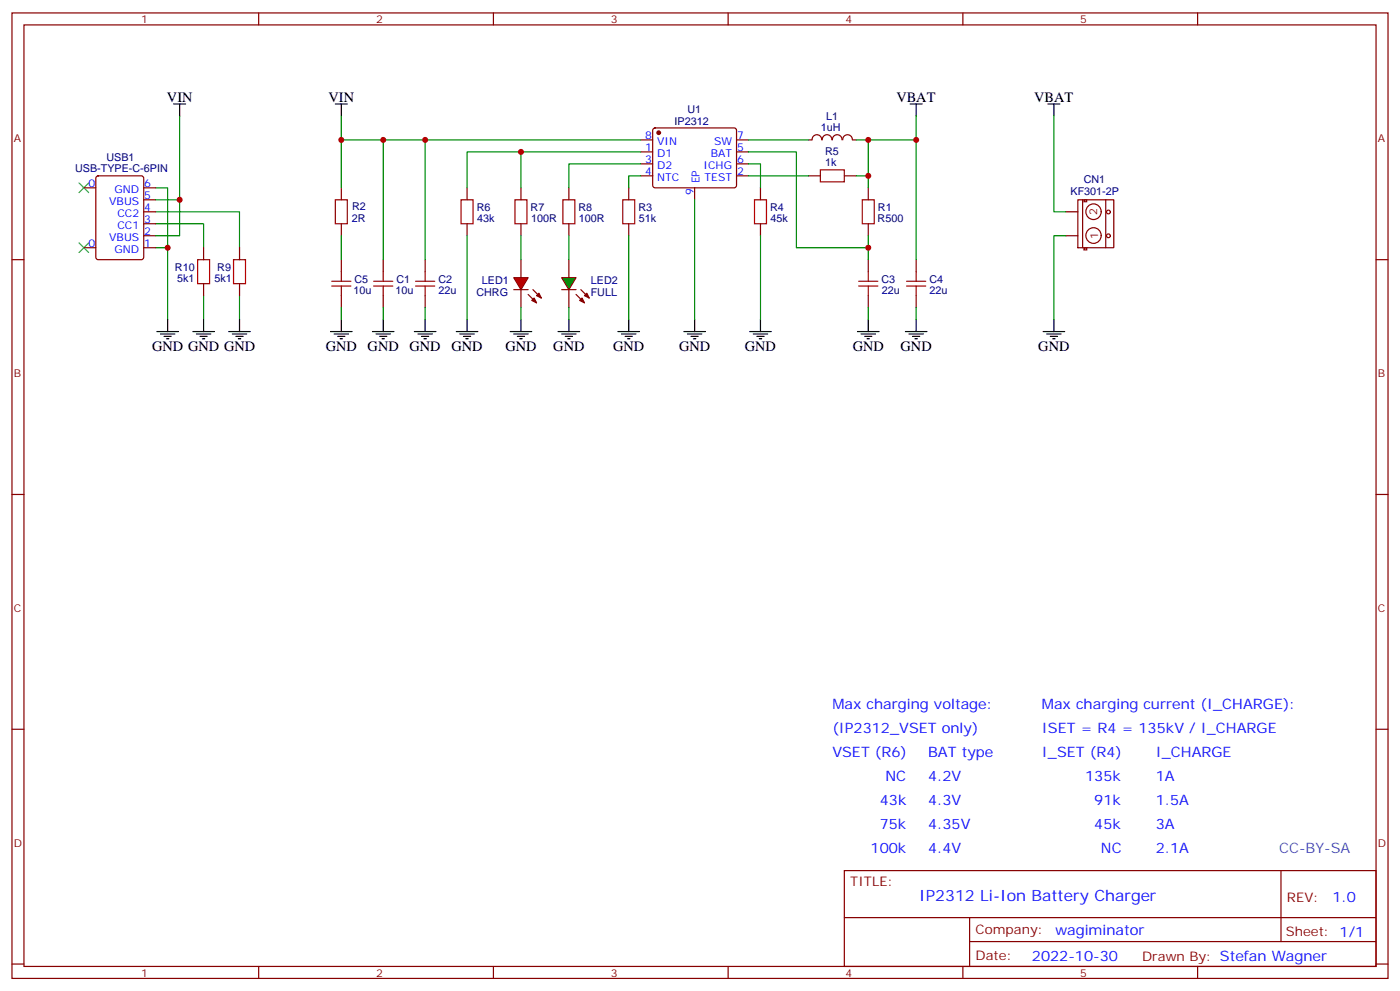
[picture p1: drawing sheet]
<svg xmlns="http://www.w3.org/2000/svg" width="412mm" height="292mm" viewBox="0 0 412 292" stroke-linecap="round" stroke-linejoin="round" font-family="sans-serif">
<g fill="none" stroke="#870000" stroke-width=".35">
<path d="M3.5 3.8h405.4v284.3h-405.4zM7.1 7.3h398.2v277.3h-398.2zM76.2 3.8v3.5M145.3 3.8v3.5M214.5 3.8v3.5M283.6 3.8v3.5M352.8 3.8v3.5M185.2 55.3v3.5M238.1 41.2h1.1M239.2 41.2a1.41 1.41 0 0 1 1.4-1.5 1.41 1.41 0 0 1 1.4 1.5M242.2 41.2a1.41 1.41 0 0 1 1.4-1.5 1.41 1.41 0 0 1 1.4 1.5M245.2 41.2a1.41 1.41 0 0 1 1.4-1.5 1.41 1.41 0 0 1 1.4 1.5"/>
<path d="M248.2 41.2a1.41 1.41 0 0 1 1.5-1.5 1.41 1.41 0 0 1 1.4 1.5M251.2 41.2h1M3.5 76.5h3.6M167.6 76.5v5.3M185.2 65.9v3.5M405.3 76.5h3.6M167.6 85.3v5.3M3.5 145.6h3.6M405.3 145.6h3.6M3.5 214.8h3.6M405.3 214.8h3.6M248.7 256.4h156.6v28.2h-156.6z"/>
<path d="M377.3 256.4v20.9M248.7 270.2h156.5M285.6 277.3h119.6M285.6 270.2v14.2M3.5 283.9h3.6M76.2 284.6v3.5M145.3 284.6v3.5M214.5 284.6v3.5M283.6 284.6v3.5M352.8 284.6v3.5M405.3 283.9h3.6"/>
</g>
<path d="M183.4 58.8h3.6v7.1h-3.6z" fill="none" stroke="#a10000" stroke-width=".35"/>
<path d="M182 97.6h6.4M183.1 98.4h4.2M184.1 99.1h2.2M184.9 99.8h.7M185.2 94.1v3.5" fill="none" stroke="#000" stroke-width=".35"/>
<path d="M185.2 69.4v24.7" fill="none" stroke="#008700" stroke-width=".35"/>
<path d="M165.5 81.8h4.2l-2.1 3.5z" fill="#0c0" stroke="#870000" stroke-width=".35"/>
<path d="M153.5 76.5v5.3M151.3 85.3h4.3M153.5 85.3v5.3M155.6 86.7l2.4 2.5M157 85.3l2.5 2.5M165.5 85.3h4.2M169.7 86.7l2.5 2.5M171.1 85.3l2.5 2.5" fill="none" stroke="#870000" stroke-width=".35"/>
<g fill="#870000" stroke="#870000" stroke-width=".35">
<path d="M170.7 88.5l.7-.7 .8 1.4z"/>
<path d="M172.2 87.1l.7-.7 .7 1.4z"/>
<path d="M156.6 88.5l.7-.7 .7 1.4z"/>
<path d="M158 87.1l.7-.7 .8 1.4z"/>
</g>
<path d="M151.3 81.8h4.3l-2.1 3.5z" fill="#f00" stroke="#870000" stroke-width=".35"/>
<g fill="none" stroke="#a10000" stroke-width=".35">
<path d="M98.8 58.8h3.5v7.1h-3.5zM135.8 58.8h3.5v7.1h-3.5zM151.7 58.8h3.5v7.1h-3.5zM165.8 58.8h3.5v7.1h-3.5zM222.2 58.8h3.6v7.1h-3.6zM241.7 50h7v3.6h-7zM254 58.8h3.5v7.1h-3.5zM58.2 76.5h3.5v7h-3.5zM68.8 76.5h3.5v7h-3.5zM97.7 82.8h5.7M97.7 84.2h5.7M100.5 80v2.8"/>
<path d="M100.5 84.2v2.9M110.1 82.8h5.6M110.1 84.2h5.6M112.9 80v2.8M112.9 84.2v2.9M122.4 82.8h5.7M122.4 84.2h5.7M125.2 80v2.8M125.2 84.2v2.9M252.9 82.8h5.7M252.9 84.2h5.7M255.8 80v2.8"/>
<path d="M255.8 84.2v2.9M267.1 82.8h5.6M267.1 84.2h5.6M269.9 80v2.8M269.9 84.2v2.9"/>
</g>
<g fill="none" stroke="#870000" stroke-width=".35">
<path d="M192.5 37.9l.5-.2h23.3l.5 .2 .2 .5-.1 16.5-.6 .4-23.6-.1-.4-.6v-16.2zM24.7 55.3h3.5M28.5 52l.4-.2h12.7l.7 .4v23.6l-.4 .6-13 .1-.6-.5-.1-23.5zM42.3 58.8h3.6M42.3 55.3h3.6M100.5 55.3v3.5M137.6 55.3v3.5M153.5 55.3v3.5M167.6 55.3v3.5M188.7 44.7h3.6M188.7 51.8h3.6M188.7 48.3h3.6"/>
<path d="M188.7 41.2h3.6M204.6 55.3v3.5M217 44.7h3.5M217 51.8h3.5M217 48.3h3.5M217 41.2h3.5M224 55.3v3.5M238.1 51.8h3.6M248.7 51.8h3.5M255.8 55.3v3.5M317.5 58.8h10.6v14.2h-10.6zM318.9 58.8v14.2"/>
<path d="M319.3 58.9h.8v.5h-.8zM325.7 58.8v14.2M24.7 73h3.5M42.3 73h3.6M42.3 69.4h3.6M42.3 65.9h3.6M42.3 62.4h3.6M60 73v3.5M70.6 73v3.5M100.5 65.9v3.5M100.5 76.5v3.5M112.9 76.5v3.5"/>
<path d="M125.2 76.5v3.5M137.6 65.9v3.5M153.5 65.9v3.5M167.6 65.9v3.5M224 65.9v3.5M255.8 65.9v3.5M255.8 76.5v3.5M269.9 76.5v3.5M319.3 73h.8v.6h-.8zM60 83.5v3.6M70.6 83.5v3.6M100.5 87.1v3.5"/>
<path d="M112.9 87.1v3.5M125.2 87.1v3.5M255.8 87.1v3.5M269.9 87.1v3.5"/>
<circle cx="322.1" cy="69.4" r="2.28"/>
<circle cx="322.1" cy="62.4" r="2.28"/>
<circle cx="326.5" cy="69.4" r=".56"/>
<circle cx="326.5" cy="62.4" r=".56"/>
</g>
<circle cx="194" cy="39.1" r=".53" fill="#870000" stroke="#870000" stroke-width=".35"/>
<g fill="none" stroke="#008700" stroke-width=".35">
<path d="M52.9 34.1v35.3h-7M100.5 34.1v21.2M269.9 34.1v7.1h-17.7M310.4 34.1v28.3h3.6M45.9 55.3h3.5v38.8M45.9 58.8h7M100.5 41.2h88.2M112.9 41.2v35.3M125.2 41.2v35.3M153.5 44.7v10.6M188.7 51.8h-3.5v3.5M188.7 44.7h-51.1v10.6"/>
<path d="M188.7 48.3h-21.1v7M204.6 58.8v35.3M220.5 48.3h3.5v7M220.5 44.7h14.1v28.3h21.2M220.5 41.2h17.6M220.5 51.8h17.6M252.2 51.8h3.6M255.8 41.2v14.1M269.9 41.2v35.3M45.9 62.4h24.7v10.6M45.9 65.9h14.1v7.1M45.9 73h3.5"/>
<path d="M100.5 69.4v7.1M137.6 69.4v24.7M153.5 69.4v7.1M167.6 69.4v7.1M224 69.4v24.7M255.8 69.4v7.1M314 69.4h-3.6v24.7M60 87.1v7M70.6 87.1v7M100.5 90.6v3.5M112.9 90.6v3.5M125.2 90.6v3.5"/>
<path d="M153.5 90.6v3.5M167.6 90.6v3.5M255.8 90.6v3.5M269.9 90.6v3.5"/>
</g>
<g fill="none" stroke="#000" stroke-width=".35">
<path d="M51.2 30.6h3.5M52.9 30.6v3.5M98.8 30.6h3.5M100.5 30.6v3.5M268.1 30.6h3.5M269.9 30.6v3.5M308.7 30.6h3.5M310.4 30.6v3.5M46.2 97.6h6.4M47.3 98.4h4.2M48.3 99.1h2.1M49 99.8h.7"/>
<path d="M49.4 94.1v3.5M56.8 97.6h6.3M57.9 98.4h4.2M58.9 99.1h2.1M59.6 99.8h.7M60 94.1v3.5M67.4 97.6h6.3M68.4 98.4h4.3M69.5 99.1h2.1M70.2 99.8h.7M70.6 94.1v3.5M97.4 97.6h6.3"/>
<path d="M98.4 98.4h4.3M99.5 99.1h2.1M100.2 99.8h.7M100.5 94.1v3.5M109.7 97.6h6.4M110.8 98.4h4.2M111.8 99.1h2.1M112.5 99.8h.7M112.9 94.1v3.5M122.1 97.6h6.3M123.1 98.4h4.3M124.2 99.1h2.1"/>
<path d="M124.9 99.8h.7M125.2 94.1v3.5M134.4 97.6h6.4M135.5 98.4h4.2M136.5 99.1h2.1M137.2 99.8h.7M137.6 94.1v3.5M150.3 97.6h6.3M151.3 98.4h4.3M152.4 99.1h2.1M153.1 99.8h.7M153.5 94.1v3.5"/>
<path d="M164.4 97.6h6.3M165.5 98.4h4.2M166.5 99.1h2.1M167.2 99.8h.7M167.6 94.1v3.5M201.4 97.6h6.4M202.5 98.4h4.2M203.6 99.1h2.1M204.3 99.8h.7M204.6 94.1v3.5M220.8 97.6h6.4M221.9 98.4h4.2"/>
<path d="M223 99.1h2.1M223.7 99.8h.7M224 94.1v3.5M252.6 97.6h6.3M253.6 98.4h4.3M254.7 99.1h2.1M255.4 99.8h.7M255.8 94.1v3.5M266.7 97.6h6.3M267.8 98.4h4.2M268.8 99.1h2.1M269.5 99.8h.7"/>
<path d="M269.9 94.1v3.5M307.3 97.6h6.3M308.3 98.4h4.3M309.4 99.1h2.1M310.1 99.8h.7M310.4 94.1v3.5"/>
</g>
<path d="M23.3 53.9l2.8 2.8M26.1 53.9l-2.8 2.8M23.3 71.5l2.8 2.9M26.1 71.5l-2.8 2.9" fill="none" stroke="#3c3" stroke-width=".35"/>
<path d="M314 69.4h3.5M314 62.4h3.5" fill="none" stroke="#800000" stroke-width=".35"/>
<g fill="#c00">
<circle cx="255.8" cy="41.2" r=".88"/>
<circle cx="269.9" cy="41.2" r=".88"/>
<circle cx="153.5" cy="44.7" r=".88"/>
<circle cx="255.8" cy="51.8" r=".88"/>
<circle cx="255.8" cy="73" r=".88"/>
<circle cx="100.5" cy="41.2" r=".88"/>
<circle cx="112.9" cy="41.2" r=".88"/>
<circle cx="125.2" cy="41.2" r=".88"/>
<circle cx="49.4" cy="73" r=".88"/>
<circle cx="52.9" cy="58.8" r=".88"/>
</g>
<text font-size="4.6" fill="#00f" x="270.8" y="265.4">IP2312 Li-Ion Battery Charger</text>
<g font-size="4.2">
<text x="49.2" y="29.9">VIN</text>
<text x="96.8" y="29.9">VIN</text>
<text x="264" y="29.9">VBAT</text>
<text x="304.6" y="29.9">VBAT</text>
<text x="44.8" y="103.3">GND GND GND</text>
<text x="96" y="103.3">GND</text>
<text x="108.3" y="103.3">GND</text>
<text x="120.6" y="103.3">GND</text>
<text x="133" y="103.3">GND</text>
<text x="148.9" y="103.3">GND</text>
<text x="163" y="103.3">GND</text>
<text x="180.6" y="103.3">GND</text>
<text x="200" y="103.3">GND</text>
<text x="219.4" y="103.3">GND</text>
<text x="251.2" y="103.3">GND</text>
<text x="265.3" y="103.3">GND</text>
<text x="305.9" y="103.3">GND</text>
</g>
<g font-size="4.2" fill="#00f">
<text x="245.2" y="208.8">Max charging voltage:</text>
<text x="306.9" y="208.8">Max charging current (I_CHARGE):</text>
<text x="245.2" y="215.8">(IP2312_VSET only)</text>
<text x="306.9" y="215.8">ISET = R4 = 135kV / I_CHARGE</text>
<text x="245.2" y="222.9">VSET (R6)</text>
<text x="273.4" y="222.9">BAT type</text>
<text x="306.9" y="222.9">I_SET (R4)</text>
<text x="340.4" y="222.9">I_CHARGE</text>
<text x="260.9" y="229.9">NC</text>
<text x="273.4" y="229.9">4.2V</text>
<text x="319.6" y="229.9">135k</text>
<text x="340.4" y="229.9">1A</text>
<text x="259.1" y="237">43k</text>
<text x="273.4" y="237">4.3V</text>
<text x="322.3" y="237">91k</text>
<text x="340.4" y="237">1.5A</text>
<text x="259.1" y="244.1">75k</text>
<text x="273.4" y="244.1">4.35V</text>
<text x="322.3" y="244.1">45k</text>
<text x="340.4" y="244.1">3A</text>
<text x="256.5" y="251.1">100k</text>
<text x="273.4" y="251.1">4.4V</text>
<text x="324.3" y="251.1">NC</text>
<text x="340.4" y="251.1">2.1A</text>
<text x="392.5" y="265.7">1.0</text>
<text x="310.9" y="275.2">wagiminator</text>
<text x="304" y="283">2022-10-30</text>
</g>
<text font-size="4.2" fill="#0099b0" x="376.8" y="251.1">CC-BY-SA</text>
<g font-size="3.9" fill="#800">
<text x="250.5" y="261">TITLE:</text>
<text x="379.1" y="265.7">REV:</text>
<text x="287.4" y="275.2">Company:</text>
<text x="378.7" y="275.8">Sheet: 1/1</text>
<text x="287.4" y="282.9">Date:</text>
<text x="336.4" y="282.9">Drawn By: Stefan Wagner</text>
</g>
<g font-size="3.2" fill="#800">
<text x="41.6" y="6.8">1</text>
<text x="110.8" y="6.8">2</text>
<text x="179.9" y="6.8">3</text>
<text x="249.1" y="6.8">4</text>
<text x="318.2" y="6.8">5</text>
<text x="4.1" y="41.9">A</text>
<text x="405.9" y="41.9">A</text>
<text x="323.1" y="63.3" transform="rotate(-90 323.1 63.3)">2</text>
<text x="323.5" y="70.4" transform="rotate(-90 323.5 70.4)">1</text>
<text x="4.1" y="111.1">B</text>
<text x="405.9" y="111.1">B</text>
<text x="4.1" y="180.2">C</text>
<text x="405.9" y="180.2">C</text>
<text x="4.1" y="249.3">D</text>
<text x="405.9" y="249.3">D</text>
<text x="41.6" y="287.6">1</text>
<text x="110.8" y="287.6">2</text>
<text x="179.9" y="287.6">3</text>
<text x="249.1" y="287.6">4</text>
<text x="318.2" y="287.6">5</text>
</g>
<g font-size="3.2" fill="#000080">
<text x="202.5" y="33.4">U1</text>
<text x="243.4" y="35.3">L1</text>
<text x="198.7" y="36.7">IP2312</text>
<text x="241.8" y="38.5">1uH</text>
<text x="31.4" y="47.4">USB1</text>
<text x="243.1" y="45.8">R5</text>
<text x="22.1" y="50.8">USB-TYPE-C-6PIN</text>
<text x="243.1" y="49">1k</text>
<text x="319.2" y="54">CN1</text>
<text x="315.3" y="57.5">KF301-2P</text>
<text x="103.6" y="65.2">2R</text>
<text x="103.7" y="61.7">R2</text>
<text x="140.4" y="62.1">R6</text>
<text x="140.6" y="65.2">43k</text>
<text x="156.3" y="62.1">R7</text>
<text x="156.4" y="65.2">100R</text>
<text x="170.4" y="62.1">R8</text>
<text x="170.6" y="65.2">100R</text>
<text x="188" y="62.1">R3</text>
<text x="188.1" y="65.2">51k</text>
<text x="226.9" y="62.1">R4</text>
<text x="227" y="65.2">45k</text>
<text x="258.5" y="65.2">R500</text>
<text x="258.6" y="62.1">R1</text>
<text x="51.5" y="79.7">R10</text>
<text x="52.2" y="82.9">5k1</text>
<text x="63.2" y="82.9">5k1</text>
<text x="64" y="79.7">R9</text>
<text x="104.4" y="83.3">C5</text>
<text x="116.8" y="83.3">C1</text>
<text x="129.1" y="83.3">C2</text>
<text x="141.9" y="83.6">LED1</text>
<text x="174" y="83.6">LED2</text>
<text x="259.7" y="83.3">C3</text>
<text x="273.8" y="83.3">C4</text>
<text x="104.2" y="86.4">10u</text>
<text x="116.5" y="86.4">10u</text>
<text x="129.2" y="86.4">22u</text>
<text x="140.3" y="87.1">CHRG</text>
<text x="174" y="87.2">FULL</text>
<text x="259.7" y="86.4">22u</text>
<text x="273.8" y="86.4">22u</text>
</g>
<g font-size="3.2" fill="#00f">
<text x="190.1" y="40.9">8</text>
<text x="217.1" y="40.9">7</text>
<text x="190.1" y="44.4">1</text>
<text x="190.1" y="47.9">3</text>
<text x="193.6" y="46.1">D1</text>
<text x="193.6" y="42.6">VIN</text>
<text x="209.4" y="46.1">BAT</text>
<text x="210.3" y="42.6">SW</text>
<text x="217.1" y="44.4">5</text>
<text x="217.1" y="47.9">6</text>
<text x="190.1" y="51.4">4</text>
<text x="193.6" y="49.7">D2</text>
<text x="193.6" y="53.2">NTC</text>
<text x="207.3" y="49.7">ICHG</text>
<text x="207.6" y="53.2">TEST</text>
<text x="217.1" y="51.4">2</text>
<text x="26" y="55">0</text>
<text x="33.7" y="56.7">GND</text>
<text x="42.5" y="58.5">5</text>
<text x="42.5" y="55">6</text>
<text x="204.3" y="57.5" transform="rotate(-90 204.3 57.5)">9</text>
<text x="206" y="54" transform="rotate(-90 206 54)">EP</text>
<text x="32.2" y="60.3">VBUS</text>
<text x="34.6" y="63.8">CC2</text>
<text x="42.5" y="65.5">3</text>
<text x="42.5" y="62">4</text>
<text x="32.2" y="70.8">VBUS</text>
<text x="34.6" y="67.3">CC1</text>
<text x="42.5" y="69.1">2</text>
<text x="26" y="72.6">0</text>
<text x="33.7" y="74.4">GND</text>
<text x="42.5" y="72.6">1</text>
</g>
</svg>
